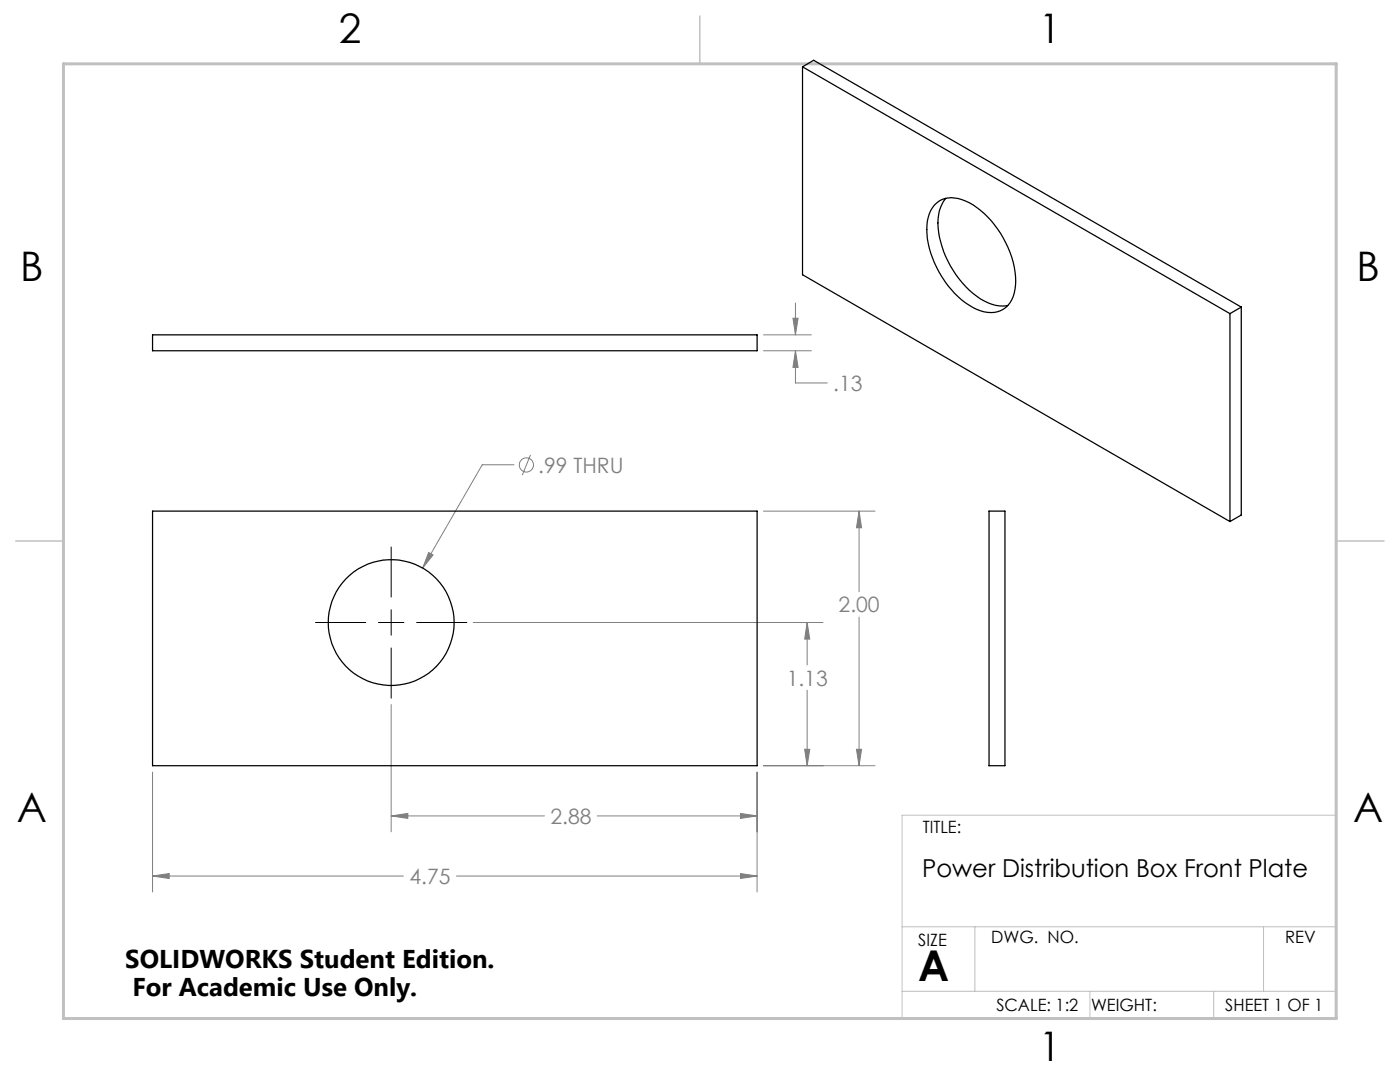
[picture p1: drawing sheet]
<svg xmlns="http://www.w3.org/2000/svg" width="279mm" height="216mm" viewBox="0 0 279 216" stroke-linecap="round" stroke-linejoin="round" font-family="sans-serif">
<g fill="none" stroke="#808080" stroke-width=".2">
<path d="M152.4 70h9.5M152.4 66.8h9.5M158.3 63.5h1l-.5 3.3zM158.8 70l.5 3.3h-1zM158.8 70v6.4h6.3M158.8 60.5v6.3M102.6 92.7h-6.4l-11.9 20.6M105.9 90.8l-1.7 4M85.5 110.2l.9 .5-2.1 2.6zM152.4 102h22.2M171.4 102l.5 3.3h-1zM171.4 102v16.1"/>
<path d="M94.4 124.2h69.9M161.1 124.2l.5 3.3h-1zM161.1 124.2v8.5M161.1 137.7v15.1M171.4 123.1v29.7M30.4 154.1v23.9M78.1 140.6v25.4M151.1 154.1v23.9M152.4 152.8h22.2M160.6 149.5h1l-.5 3.3zM170.9 149.5h1l-.5 3.3zM30.4 174.8l3.4-.5v1z"/>
<path d="M30.4 174.8h50.1M78.1 162.8l3.3-.5v1zM78.1 162.8h30.6M91.1 174.8h60M119.2 162.8h31.9M147.8 174.3l3.3 .5-3.3 .5zM147.8 162.3l3.3 .5-3.3 .5z"/>
<circle cx="105" cy="92.8" r="1.42"/>
</g>
<path d="M78.1 109.1v10M63 124.2h10M75.5 124.2h5.1M78.1 121.7v5.1M78.1 129.3v10M83.1 124.2h10.1" fill="none" stroke="#000" stroke-width=".2"/>
<path d="M266.7 153.3v49.9h-240M266.7 162.7h-86.7v40.5M180 197.8h86.7M180 184.9h86.7M194.6 184.9v12.9M217.5 197.8v5.4M242.2 197.8v5.4M252.2 184.9v12.9" fill="none" stroke="#c0c0c0" stroke-width=".2"/>
<path d="M139.7 3.2v9.5M3.1 107.9h9.6M266.7 107.9h9.5" fill="none" stroke="#c0c0c0" stroke-width=".3"/>
<path d="M12.7 12.7h254v190.5h-254z" fill="none" stroke="#c0c0c0" stroke-width=".6"/>
<path d="M85.5 110.2l-1.2 3.1 2.1-2.6zM170.9 149.5h1l-.5 3.3zM171.4 102l.5 3.3h-1zM147.8 174.3l3.3 .5-3.3 .5zM30.4 174.8l3.4-.5v1zM160.6 149.5h1l-.5 3.3zM161.1 124.2l.5 3.3h-1zM78.1 162.8l3.3-.5v1zM147.8 162.3l3.3 .5-3.3 .5zM158.8 70l.5 3.3h-1zM158.3 63.5h1l-.5 3.3z" fill="#808080"/>
<g fill="none" stroke="#000" stroke-width=".25">
<path d="M160.2 13.3v41.5l85.3 49.3M160.2 13.3l85.3 49.3M160.2 13.3l2.2-1.3 85.3 49.3M188.8 39.6a8 8 0 0 0-1.5 6.7 19.8 19.8 0 0 0 9.2 13.8l.7 .3a6.5 6.5 0 0 0 3.9 .6M186.5 40.9a5.2 5.2 0 0 1 6.2-.8 18.5 18.5 0 0 1 9.2 11.3 11.7 11.7 0 0 1 0 8.4 4.8 4.8 0 0 1-6.2 2.2 17.3 17.3 0 0 1-9.2-9.6 13.8 13.8 0 0 1-1-9.7zM30.4 66.8h120.7v3.2h-120.7zM245.5 62.6v41.5M247.7 61.3l-2.2 1.3M247.7 61.3v41.5l-2.2 1.3M30.4 102h120.7v50.8h-120.7zM197.4 102h3.2v50.8h-3.2z"/>
<circle cx="78.1" cy="124.2" r="12.6"/>
</g>
<text font-size="8.5" x="183.3" y="195.7">A</text>
<g font-size="8.1">
<text x="67.6" y="8.5">2</text>
<text x="207.3" y="8.5">1</text>
<text x="4" y="56.2">B</text>
<text x="270.7" y="56.2">B</text>
<text x="3.3" y="164.1">A</text>
<text x="270" y="164.1">A</text>
<text x="207.3" y="211.7">1</text>
</g>
<g font-size="5.1">
<text x="25" y="193.2">SOLIDWORKS Student Edition.</text>
<text x="26.4" y="198.8">For Academic Use Only.</text>
</g>
<text font-size="4.9" x="184" y="175.1">Power Distribution Box Front Plate</text>
<g font-size="4.2" fill="#808080">
<text x="166.3" y="78">.13</text>
<text x="107.4" y="94.3">.99 THRU</text>
<text x="167.4" y="122.2">2.00</text>
<text x="157" y="136.8">1.13</text>
<text x="109.8" y="164.4">2.88</text>
<text x="81.7" y="176.4">4.75</text>
</g>
<g font-size="3.4">
<text x="184.1" y="166.2">TITLE:</text>
<text x="183.3" y="188.8">SIZE</text>
<text x="197.8" y="188.2">DWG. NO.</text>
<text x="256.5" y="188.2">REV</text>
<text x="198.8" y="201.7">SCALE: 1:2</text>
<text x="217.7" y="201.8">WEIGHT:</text>
<text x="244.5" y="201.7">SHEET 1 OF 1</text>
</g>
</svg>
